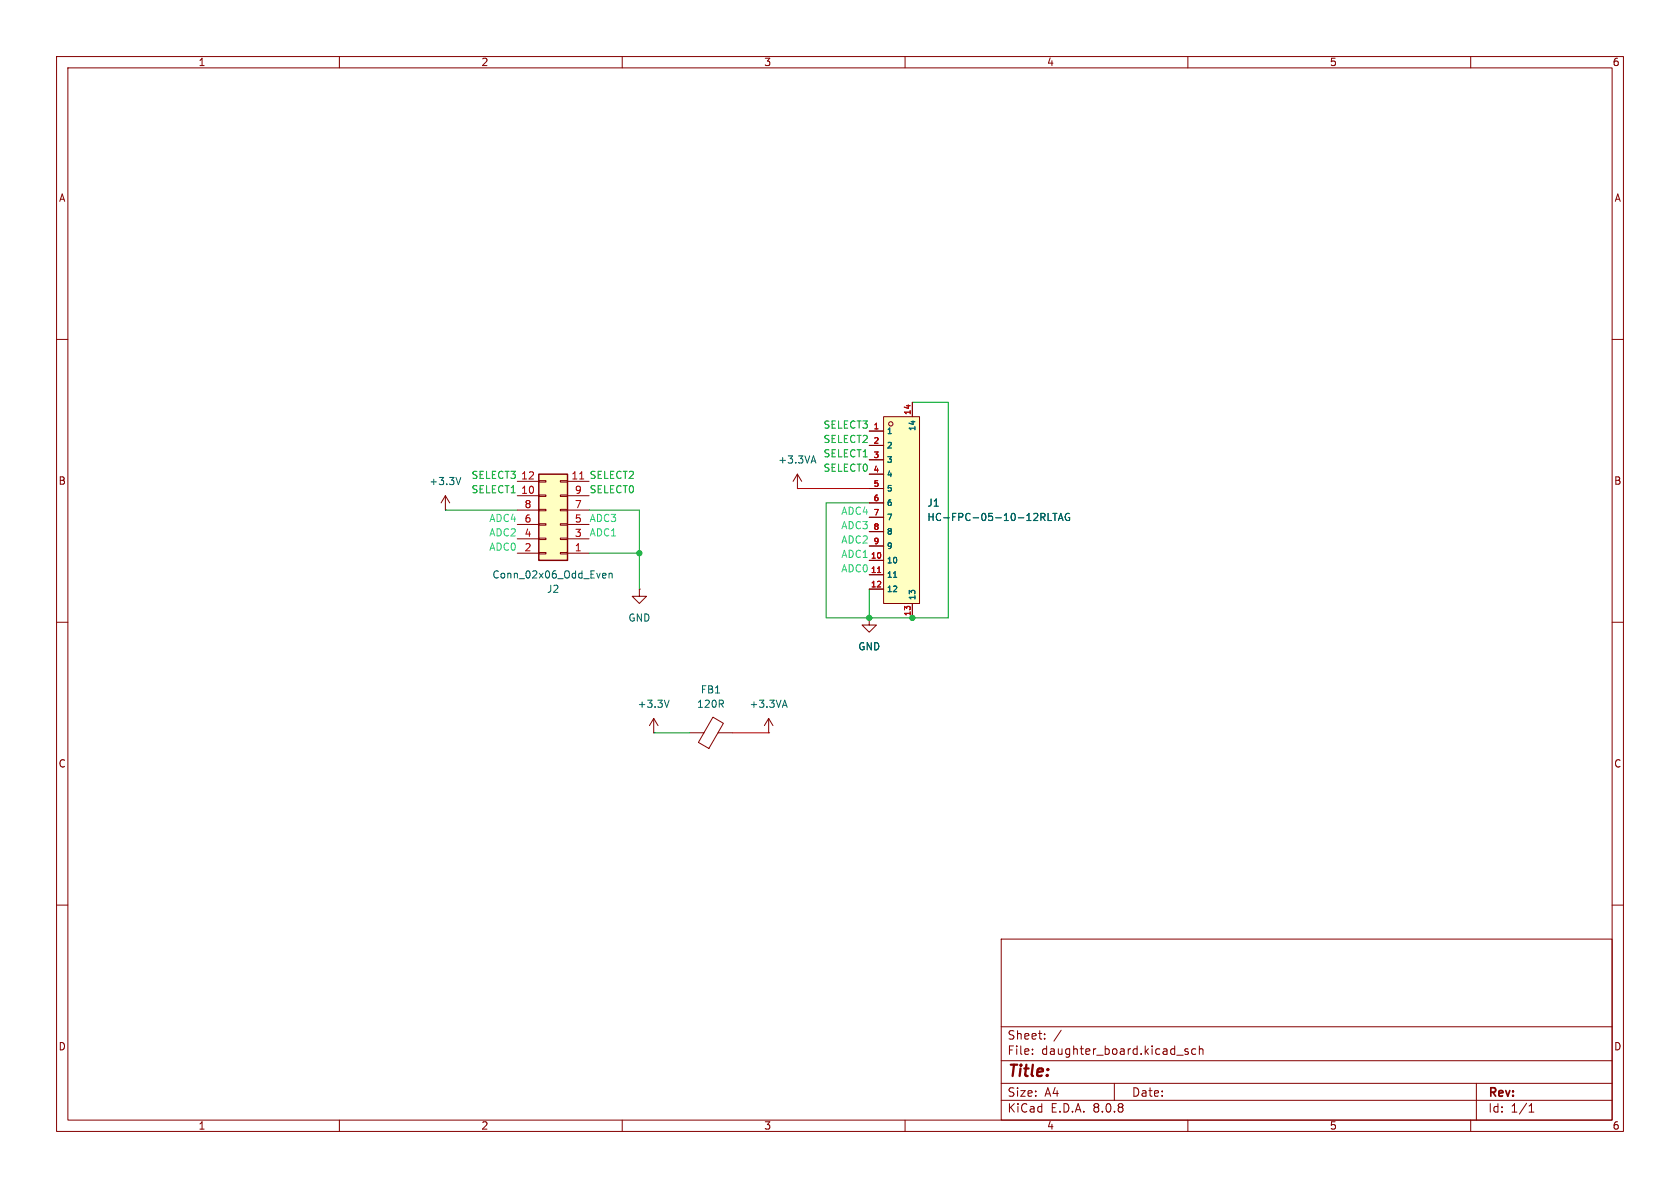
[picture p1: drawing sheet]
<svg xmlns="http://www.w3.org/2000/svg" width="297mm" height="210mm" viewBox="0 0 297 210" stroke-linecap="round" stroke-linejoin="round" font-family="sans-serif">
<g fill="none" stroke="#840000" stroke-width=".18">
<path d="M10 10h277v190h-277zM12 12h273v186h-273zM60 10v2M110 10v2M160 10v2M210 10v2M260 10v2M10 60h2M285 60h2M10 110h2M285 110h2M10 160h2"/>
<path d="M177 166h108v32h-108zM285 160h2M60 198v2M110 198v2M160 198v2M177 194.5h108M177 191.5h108M177 187.5h108M177 181.5h108M182.5 186.3v.1M182.5 185.5v.1M184.7 183.6v.1"/>
<path d="M184.7 182.8v.1M187.6 182.1l-1.3 2M197 191.5v3M210 198v2M210 185.5l-.3-.1-.2 .2v.2l.5 .2v.3h-.5M211.4 185.5l-.4-.1-.3 .3v.4l.1 .2h.6M212 185.5l.2-.1 .4 .1 .1 .9M212 184.9v1.5M260 198v2M261 191.5v6.5M270.3 196.6h.9M270.3 195.5l.4-.4v1.5"/>
</g>
<path d="M156.2 73.7h6.4v33h-6.4z" fill="#ffffc2"/>
<circle cx="157.5" cy="74.9" r=".38" fill="#ffffc2" stroke="#ffffc2" stroke-width=".18"/>
<g fill="none" stroke="#840000" stroke-width=".18">
<path d="M153.7 76.2h2.5M153.7 78.7h2.5M156.2 73.7h6.4v33h-6.4zM161.3 71.1v2.6M141 86.4h.1M141 83.8l.7 1.3M141 83.8v2.6M141 83.8l-.8 1.3M153.7 99.1h2.5M153.7 81.3h2.5M153.7 83.8h2.5M153.7 86.4h2.5"/>
<path d="M153.7 88.9h2.5M153.7 91.4h2.5M153.7 94h2.5M153.7 96.5h2.5M113 104.1v1.3h-1.2l1.2 1.3 1.3-1.3h-1.3M113 104.1h.1M153.7 101.6h2.5M153.7 104.1h2.5M161.3 106.7v2.5M115.6 129.5h.1M115.6 127l.7 1.3M115.6 127v2.5"/>
<path d="M115.6 127l-.8 1.3M121.9 129.5h2.6M126 126.8l1.9 1.1-2.6 4.4-1.8-1.1zM126.9 129.5h2.6"/>
<circle cx="157.5" cy="74.9" r=".38"/>
</g>
<path d="M143.5 81.5h.6M143.8 80.6l.4 1.3M184.3 91.4l.4 .6M184.5 90.7l.2 .3v.3l-.2 .1M185.3 90.7v1.3h.6M186.1 90.7h.8M186.5 90.7v1.3M187.1 92l.4-1.3 .5 1.3M187.2 91.7h.6M189 90.8a.59 .59 0 0 0-.7 .6 .59 .59 0 0 0 .7 .6l.1-.5h-.2M158 102.1h.5M118.3 123.8l-.4 1.2" fill="none" stroke="#006464" stroke-width=".18"/>
<path d="M155.1 101.2h.6" fill="none" stroke="#a90000" stroke-width=".18"/>
<path d="M95.2 83.8h5.1v15.3h-5.1z" fill="#ffffc2"/>
<g fill="none" stroke="#840000" stroke-width=".18">
<path d="M153.7 76.2h2.5M153.7 78.7h2.5M161.3 71.1v2.6M78.7 90.2h.1M78.7 87.6l.8 1.3M78.7 87.6v2.6M78.7 87.6l-.7 1.3M91.4 97.8h3.8M91.4 87.6h3.8M91.4 85.1h3.8M91.4 95.3h3.8M91.4 92.7h3.8"/>
<path d="M91.4 90.2h3.8M95.2 85h1.3v.2h-1.3zM95.2 87.5h1.3v.3h-1.3zM95.2 90h1.3v.3h-1.3zM95.2 92.6h1.3v.2h-1.3zM95.2 95.1h1.3v.3h-1.3zM95.2 97.7h1.3v.2h-1.3zM99.1 85h1.2v.2h-1.2zM99.1 87.5h1.2v.3h-1.2zM99.1 90h1.2v.3h-1.2zM99.1 92.6h1.2v.2h-1.2zM99.1 95.1h1.2v.3h-1.2z"/>
<path d="M99.1 97.7h1.2v.2h-1.2zM100.3 97.8h3.8M100.3 87.6h3.8M100.3 85.1h3.8M100.3 95.3h3.8M100.3 92.7h3.8M100.3 90.2h3.8M153.7 99.1h2.5M153.7 81.3h2.5M153.7 83.8h2.5M153.7 86.4h2.5M153.7 88.9h2.5"/>
<path d="M153.7 91.4h2.5M153.7 94h2.5M153.7 96.5h2.5M153.7 109.2v1.3h-1.3l1.3 1.3 1.2-1.3h-1.2M153.7 109.2h.1M153.7 101.6h2.5M153.7 104.1h2.5M161.3 106.7v2.5M135.9 129.5h.1M135.9 127l.8 1.3M135.9 127v2.5M135.9 127l-.8 1.3"/>
</g>
<path d="M95.2 83.8h5.1v15.3h-5.1z" fill="none" stroke="#840000" stroke-width=".25"/>
<path d="M102.5 84.7h.7M155.1 101.2h.6" fill="none" stroke="#a90000" stroke-width=".18"/>
<g fill="none" stroke="#006464" stroke-width=".18">
<path d="M81.5 84.4l-.5 1.3M184.3 91.4l.4 .6M184.5 90.7l.2 .3v.3l-.2 .1M185.3 90.7v1.3h.6M186.1 90.7h.8M186.5 90.7v1.3M187.1 92l.4-1.3 .5 1.3M187.2 91.7h.6M189 90.8a.59 .59 0 0 0-.7 .6 .59 .59 0 0 0 .7 .6l.1-.5h-.2M106.7 101.3l.4 .1v.2l-.6 .2M107.1 102.1l-.4 .1M107.7 101.5l.2-.2 .3 .1v.8"/>
<path d="M107.7 101.3v.9M158 102.1h.5M138.4 124.7h.6M138.7 123.8l.5 1.2"/>
</g>
<path d="M141 86.4h12.7M129.5 129.5h6.4" fill="none" stroke="#c20000" stroke-width=".18"/>
<path d="M161.3 71.1h6.3v38.1h-21.6v-20.3h7.7M78.7 90.2h12.7M104.1 90.2h8.9v13.9M104.1 97.8h8.9M153.7 104.1v5.1M115.6 129.5h6.3" fill="none" stroke="#009600" stroke-width=".18"/>
<g fill="#009600" stroke="#009600" stroke-width=".18">
<circle cx="161.3" cy="109.2" r=".46"/>
<circle cx="153.7" cy="109.2" r=".46"/>
<circle cx="113" cy="97.8" r=".46"/>
</g>
<text font-size="2.8" fill="#840000" x="178" y="190.9">Title:</text>
<g font-size="2.1" fill="#840000">
<text x="178" y="184">Sheet:</text>
<text x="178" y="186.7">File:</text>
<text x="184.1" y="186.7">daughter_board.kicad_sch</text>
<text x="178" y="196.9">KiCad</text>
<text x="178" y="194.1">Size:</text>
<text x="184.7" y="194.1">A4</text>
<text x="185.7" y="196.9">E.D.A.</text>
<text x="193.3" y="196.9">8.0.8</text>
<text x="200" y="194.1">Date:</text>
<text x="263" y="194.3">Rev:</text>
<text x="263" y="196.9">Id:</text>
<text x="267.1" y="196.9">1/1</text>
</g>
<g font-size="1.8" fill="#840000">
<text x="35" y="11.9">1</text>
<text x="85" y="11.9">2</text>
<text x="135" y="11.9">3</text>
<text x="185" y="11.9">4</text>
<text x="235" y="11.9">5</text>
<text x="285" y="11.9">6</text>
<text x="10.3" y="35.9">A</text>
<text x="285.3" y="35.9">A</text>
<text x="10.3" y="85.9">B</text>
<text x="285.3" y="85.9">B</text>
<text x="10.3" y="135.9">C</text>
<text x="285.3" y="135.9">C</text>
<text x="10.3" y="185.9">D</text>
<text x="285.3" y="185.9">D</text>
<text x="35" y="199.9">1</text>
<text x="85" y="199.9">2</text>
<text x="135" y="199.9">3</text>
<text x="185" y="199.9">4</text>
<text x="235" y="199.9">5</text>
<text x="285" y="199.9">6</text>
</g>
<g font-size="1.8" fill="#00c200">
<text x="145.5" y="75.9">SELECT3</text>
<text x="145.5" y="80.9">SELECT1</text>
<text x="145.5" y="83.5">SELECT0</text>
<text x="145.5" y="78.4">SELECT2</text>
<text x="83.3" y="87.3">SELECT1</text>
<text x="83.3" y="84.7">SELECT3</text>
<text x="104.1" y="87.3">SELECT0</text>
<text x="104.1" y="84.7">SELECT2</text>
</g>
<g font-size="1.8" fill="#006464">
<text x="137.5" y="82.1">+3.3VA</text>
<text x="75.8" y="86">+3.3V</text>
<text x="163.8" y="89.8">J1</text>
<text x="163.8" y="92.3">HC-FPC-05-10-12RLTAG</text>
<text x="87" y="102.5">Conn_02x06_Odd_Even</text>
<text x="96.6" y="105">J2</text>
<text x="111" y="110.1">GND</text>
<text x="151.6" y="115.2">GND</text>
<text x="112.6" y="125.3">+3.3V</text>
<text x="123.1" y="125.3">120R</text>
<text x="123.8" y="122.8">FB1</text>
<text x="132.4" y="125.3">+3.3VA</text>
</g>
<g font-size="1.8" fill="#a90000">
<text x="92" y="87.4">10</text>
<text x="92" y="84.8">12</text>
<text x="92.6" y="89.9">8</text>
<text x="100.9" y="84.8">11</text>
<text x="101.5" y="89.9">7</text>
<text x="101.5" y="87.4">9</text>
<text x="92.6" y="95">4</text>
<text x="92.6" y="92.5">6</text>
<text x="101.5" y="95">3</text>
<text x="101.5" y="92.5">5</text>
<text x="92.6" y="97.5">2</text>
<text x="101.5" y="97.5">1</text>
</g>
<g font-size="1.8" fill="#00c2c2">
<text x="86.4" y="94.9">ADC2</text>
<text x="86.4" y="92.4">ADC4</text>
<text x="104.1" y="92.4">ADC3</text>
<text x="104.1" y="94.9">ADC1</text>
<text x="148.6" y="93.6">ADC3</text>
<text x="148.6" y="91.1">ADC4</text>
<text x="86.4" y="97.4">ADC0</text>
<text x="148.6" y="101.3">ADC0</text>
<text x="148.6" y="98.7">ADC1</text>
<text x="148.6" y="96.2">ADC2</text>
</g>
<g font-size="1.4" fill="#a90000">
<text x="154.3" y="75.9">1</text>
<text x="161" y="73.5" transform="rotate(-90 161 73.5)">14</text>
<text x="154.3" y="78.5">2</text>
<text x="154.3" y="81">3</text>
<text x="154.3" y="83.6">4</text>
<text x="154.3" y="86.1">5</text>
<text x="154.3" y="88.6">6</text>
<text x="154.3" y="91.2">7</text>
<text x="154.3" y="93.7">8</text>
<text x="153.9" y="98.8">10</text>
<text x="153.9" y="101.3">11</text>
<text x="154.3" y="96.3">9</text>
<text x="153.9" y="103.9">12</text>
<text x="161" y="109" transform="rotate(-90 161 109)">13</text>
</g>
<g font-size="1.4" fill="#006464">
<text x="156.7" y="76.9">1</text>
<text x="162" y="76.3" transform="rotate(-90 162 76.3)">14</text>
<text x="156.7" y="79.5">2</text>
<text x="156.7" y="82">3</text>
<text x="156.7" y="84.5">4</text>
<text x="156.7" y="87.1">5</text>
<text x="156.7" y="89.6">6</text>
<text x="156.7" y="92.2">7</text>
<text x="156.7" y="94.7">8</text>
<text x="156.7" y="99.8">10</text>
<text x="156.7" y="97.2">9</text>
<text x="156.7" y="102.3">11</text>
<text x="156.7" y="104.9">12</text>
<text x="162" y="106.2" transform="rotate(-90 162 106.2)">13</text>
</g>
</svg>
